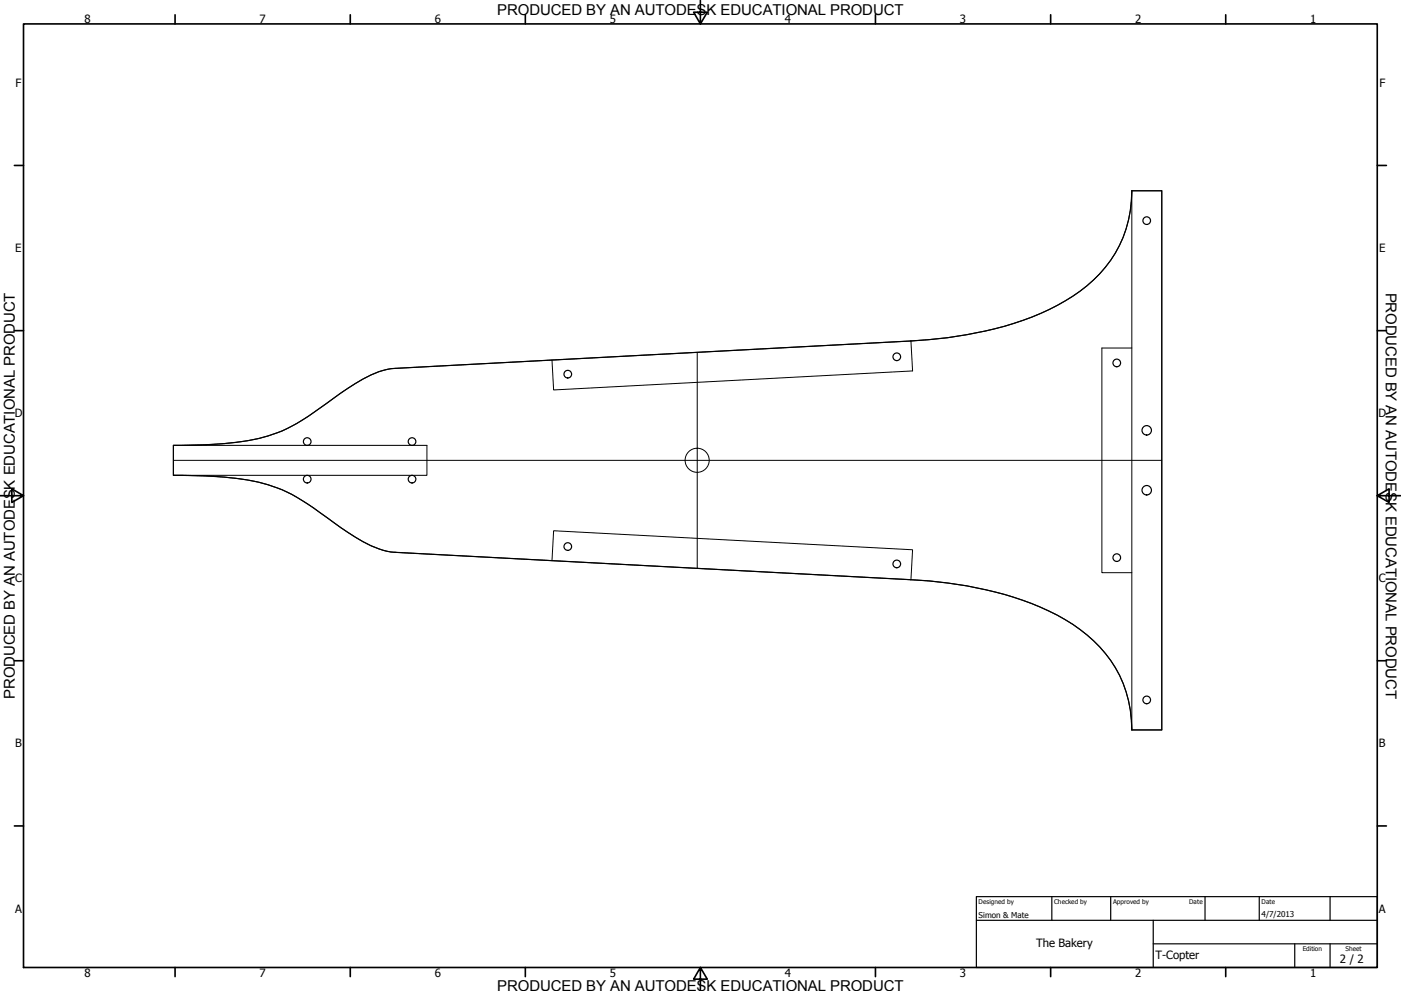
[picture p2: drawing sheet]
<svg xmlns="http://www.w3.org/2000/svg" width="594mm" height="420mm" viewBox="0 0 594 420" stroke-linecap="round" stroke-linejoin="round" font-family="sans-serif">
<!-- layer: Visible (ISO) -->
<g fill="none" stroke="#000" stroke-width=".51">
<path d="M73.5 188.8l17.9-.5a79.5 79.5 0 0 0 32.3-7.6 247.5 247.5 0 0 0 23.8-16.1 46 46 0 0 1 18.3-8.3l220.5-11.7a154.6 154.6 0 0 0 58.5-13.3 61.9 61.9 0 0 0 29.9-27.3 52.2 52.2 0 0 0 5.2-23.1h12.7v228.6h-12.7a51.8 51.8 0 0 0-25-44.8 119.2 119.2 0 0 0-44.9-16.3l-16-2.1-7.7-.5-218.8-11.6-3.4-.5a65.1 65.1 0 0 1-22.7-12.2 117.8 117.8 0 0 0-21.8-13.9 97.2 97.2 0 0 0-32.5-5.8l-13.6-.3z"/>
<circle cx="486.3" cy="93.5" r="1.62"/>
<circle cx="240.8" cy="158.6" r="1.62"/>
<circle cx="380.3" cy="151.3" r="1.62"/>
<circle cx="473.6" cy="153.9" r="1.62"/>
<circle cx="130.3" cy="187.2" r="1.62"/>
<circle cx="174.7" cy="187.2" r="1.62"/>
<circle cx="486.3" cy="182.4" r="2"/>
<circle cx="130.3" cy="203.1" r="1.62"/>
<circle cx="174.7" cy="203.1" r="1.62"/>
<circle cx="486.3" cy="207.8" r="2"/>
<circle cx="240.8" cy="231.7" r="1.62"/>
<circle cx="380.3" cy="239.1" r="1.62"/>
<circle cx="473.6" cy="236.4" r="1.62"/>
<circle cx="486.3" cy="296.7" r="1.62"/>
</g>
<!-- layer: Border (ISO) -->
<g fill="none" stroke="#000" stroke-width=".7">
<path d="M10 10.1h574v400.1h-574zM74.2 6.3v3.8M148.5 6.3v3.8M222.8 6.3v3.8M297 .2v9.9l-2.9-4.9h5.8l-2.9 4.9M371.2 6.3v3.8M445.5 6.3v3.8M519.7 6.3v3.8M6.1 70.1h3.9M584 70.1h3.9M6.1 140.2h3.9M584 140.2h3.9"/>
<path d="M0 210.2h10l-5-3v5.8l5-2.8M584 210.2l5 2.8v-5.8l-5 3h10M6.1 280.1h3.9M584 280.1h3.9M6.1 350.2h3.9M584 350.2h3.9M74.2 410.2v3.9M148.5 410.2v3.9M222.8 410.2v3.9M297 410.2l2.9 4.9h-5.8l2.9-4.9v10M371.2 410.2v3.9M445.5 410.2v3.9"/>
<path d="M519.7 410.2v3.9"/>
</g>
<!-- layer: Title (ISO) -->
<path d="M414 380.2h170v30h-170zM414 390.2h170M446 380.2v10M471 380.2v10M489 390.2v20M511 380.2v10M534 380.2v10M564 380.2v10M489 400.2h95M549 400.2v10M564 400.2v10" fill="none" stroke="#000" stroke-width=".51"/>
<!-- layer: Sketch Geometry (ISO) -->
<g fill="none" stroke="#000" stroke-width=".42">
<path d="M479.9 80.9a51.6 51.6 0 0 1-25 44.7 116.4 116.4 0 0 1-44.9 16.3l-8.1 1.3-15.6 1.4M479.9 80.9h12.7v228.6h-12.7M479.9 80.9v228.6M295.7 149.4v91.6M386.3 144.6l.7 12.7-152.2 8-.7-12.7M386.3 144.6l-218.8 11.6-3.4 .4a65.1 65.1 0 0 0-22.7 12.3 117.8 117.8 0 0 1-21.8 13.8 97.2 97.2 0 0 1-32.5 5.9l-13.6 .2M479.9 147.6h-12.7v95.2h12.7M73.5 188.8h107.5v12.7h-107.5M73.5 195.2h419.1M73.5 188.8v12.7M73.5 201.5l17.9 .5a80.6 80.6 0 0 1 32.3 7.6 183.7 183.7 0 0 1 20.7 14l3.1 2.1a46 46 0 0 0 18.3 8.3l220.5 11.8M234.1 237.7l.7-12.7 152.2 8.1-.7 12.7"/>
<path d="M386.3 245.8a154.6 154.6 0 0 1 58.5 13.3 59.7 59.7 0 0 1 31.4 30.6 53.6 53.6 0 0 1 3.7 19.8"/>
<circle cx="295.6" cy="195.1" r="5.1"/>
</g>
<g font-size="6.4">
<text x="587.6" y="124.1" transform="rotate(90 587.6 124.1)">PRODUCED BY AN AUTODESK EDUCATIONAL PRODUCT</text>
<text x="6.3" y="296.3" transform="rotate(-90 6.3 296.3)">PRODUCED BY AN AUTODESK EDUCATIONAL PRODUCT</text>
</g>
<g font-size="6.3">
<text x="210.9" y="6.5">PRO</text>
<text x="224.5" y="6.5">DUCED BY AN AUTODESK EDUCATIONAL PRODUCT</text>
<text x="210.9" y="420.2">PRODUCED BY AN AUTODESK EDUCATIONAL PRODUCT</text>
</g>
<g font-size="4.8">
<text x="35.8" y="9.8">8</text>
<text x="110" y="9.8">7</text>
<text x="184.3" y="9.8">6</text>
<text x="258.6" y="9.8">5</text>
<text x="332.8" y="9.8">4</text>
<text x="407" y="9.8">3</text>
<text x="481.3" y="9.8">2</text>
<text x="555.6" y="9.8">1</text>
<text x="6.6" y="36.9">F</text>
<text x="584.9" y="36.9">F</text>
<text x="6.5" y="106.9">E</text>
<text x="584.8" y="106.9">E</text>
<text x="6.2" y="176.9">D</text>
<text x="584.5" y="176.9">D</text>
<text x="6.4" y="246.9">C</text>
<text x="584.7" y="246.9">C</text>
<text x="6.4" y="316.9">B</text>
<text x="584.7" y="316.9">B</text>
<text x="6.4" y="386.9">A</text>
<text x="584.7" y="386.9">A</text>
<text x="439.4" y="401.6">The Bakery</text>
<text x="490" y="406.4">T-Copter</text>
<text x="568.2" y="408.1">2 / 2</text>
<text x="35.8" y="414.1">8</text>
<text x="110" y="414.1">7</text>
<text x="184.3" y="414.1">6</text>
<text x="258.6" y="414.1">5</text>
<text x="332.8" y="414.1">4</text>
<text x="407" y="414.1">3</text>
<text x="481.3" y="414.1">2</text>
<text x="555.6" y="414.1">1</text>
</g>
<g font-size="3.4">
<text x="415" y="389.1">Simon &amp; Mate</text>
<text x="535" y="388.6">4/7/2013</text>
</g>
<g font-size="2.7">
<text x="415" y="383.3">Designed by</text>
<text x="447" y="383.3">Checked by</text>
<text x="472" y="383.3">Approved by</text>
<text x="504.3" y="383.1">Date</text>
<text x="535" y="383.1">Date</text>
<text x="552.4" y="403.3">Edition</text>
<text x="570.5" y="403.3">Sheet</text>
</g>
</svg>
